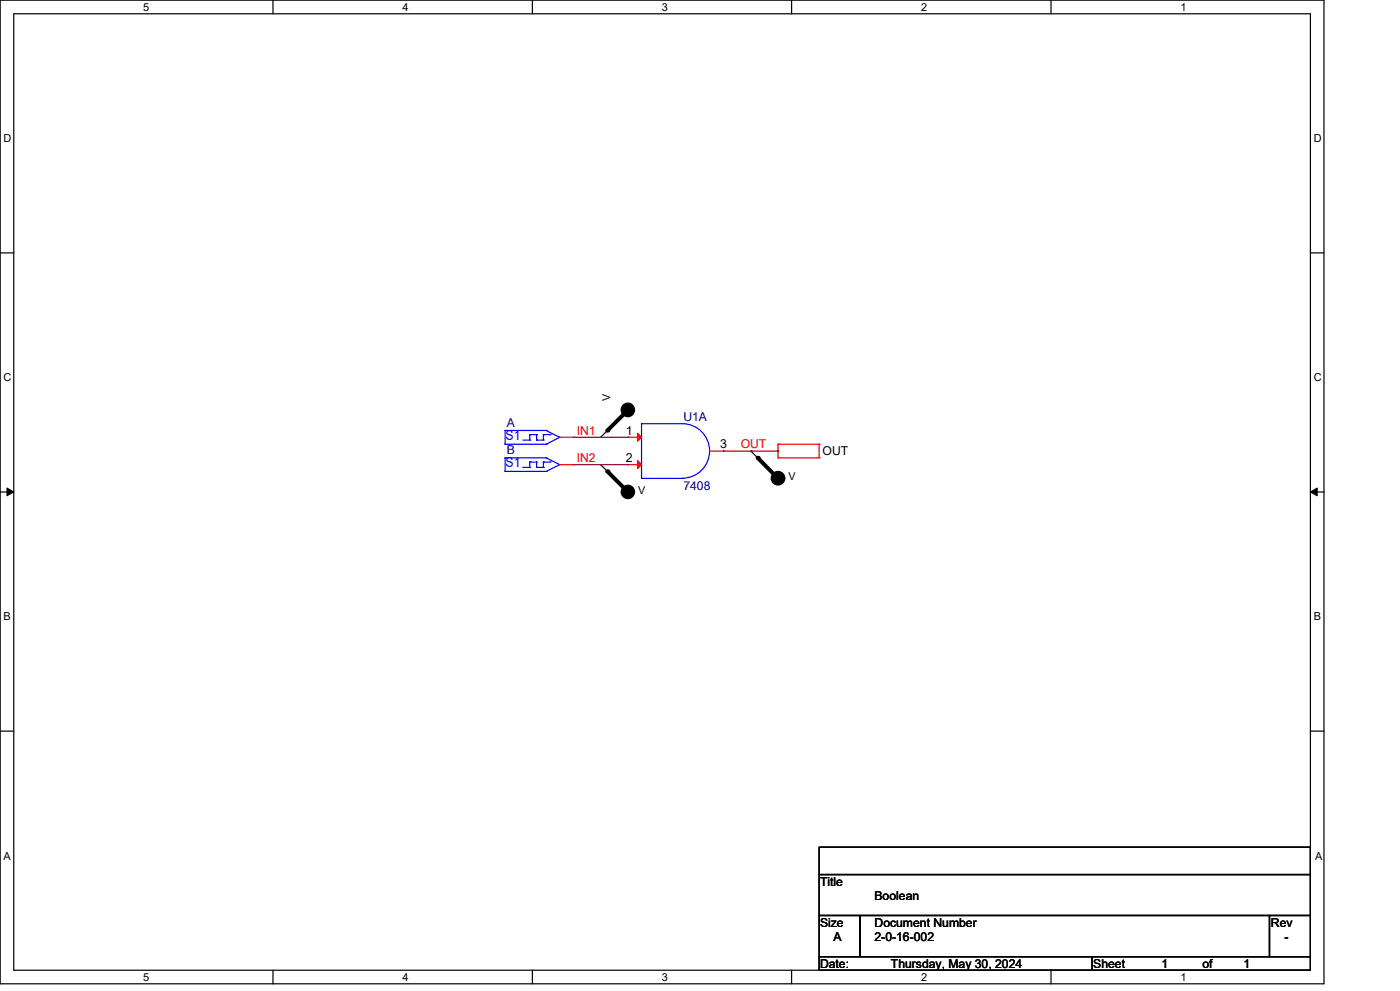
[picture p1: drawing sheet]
<svg xmlns="http://www.w3.org/2000/svg" width="297mm" height="210mm" viewBox="0 0 297 210" stroke-linecap="round" stroke-linejoin="round" font-family="sans-serif">
<g fill="none" stroke="#000" stroke-width=".25">
<path d="M0 0h280.6v208.4h-280.6zM2.9 2.9h274.8v202.6h-274.8zM57.8 0v2.9M112.8 0v2.9M167.8 0v2.9M222.7 0v2.9M0 53.6h2.9M277.7 53.6h2.9M127.3 92.6h.1M127.3 98.4h.1M127.3 98.4l5.8 5.8M133.1 86.9l-5.8 5.7"/>
<path d="M159.1 95.5h.1M159.1 95.5l5.8 5.8M0 104.2h2.9M277.7 104.2h2.9M0 154.9h2.9M277.7 154.9h2.9M173.6 179.4h104.1v5.8h-104.1zM173.6 185.2h104.1v8.7h-104.1zM173.6 193.9h8.7v8.7h-8.7zM182.3 193.9h86.7v8.7h-86.7zM269 193.9h8.7v8.7h-8.7zM57.8 205.5v2.9"/>
<path d="M112.8 205.5v2.9M167.8 205.5v2.9M173.6 202.6h57.8v2.9h-57.8zM222.7 205.5v2.9M231.4 202.6h46.3v2.9h-46.3z"/>
</g>
<path d="M1.5 103.4l1.4 .8-1.4 .8zM277.7 104.2l1.4-.8v1.6z" fill="#000" stroke="#000" stroke-width=".21"/>
<g fill="none" stroke="#f00" stroke-width=".25">
<path d="M118.6 92.6h2.9M118.6 98.4h2.9M121.5 92.6h.1M121.5 98.4h.1M133.1 92.6h.1M133.1 98.4h.1M133.1 92.6h2.9M133.1 98.4h2.9M150.4 95.5h2.9M153.3 95.5h.1M164.9 97h.1M164.9 94.1h.1"/>
<path d="M164.9 94.1h8.7M164.9 97h8.7M164.9 94.1v2.9M173.6 94.1h.1M173.6 97h.1M173.6 94.1v2.9"/>
</g>
<g fill="#000" stroke="#000" stroke-width=".25">
<circle cx="133" cy="86.8" r="1.43"/>
<circle cx="133.1" cy="104.2" r="1.42"/>
<circle cx="164.9" cy="101.3" r="1.44"/>
</g>
<path d="M128.7 99.9l4.4 4.3M133.1 86.9l-4.4 4.3M160.6 97l4.3 4.3" fill="none" stroke="#000" stroke-width=".85"/>
<g fill="#000">
<circle cx="128.7" cy="91.2" r=".42"/>
<circle cx="128.7" cy="99.9" r=".42"/>
<circle cx="160.6" cy="97" r=".42"/>
</g>
<g fill="none" stroke="#00f" stroke-width=".25">
<path d="M107 91.2h.1M107 94.1h.1M107 97h.1M107 99.9h.1M107 94.1h8.7M107 91.2h8.7M107 91.2v2.9M107 97v2.9M107 99.9h8.7M107 97h8.7M110.8 93.2h1.5M110.8 99h1.5"/>
<path d="M112.3 92.1h.1M112.3 93.2h.1M112.3 97.9h.1M112.3 99h.1M112.3 92.1v1.1M112.3 97.9v1.1M112.3 92.1h1.4M112.3 97.9h1.4M113.7 92.1h.1M113.7 93.2h.1M113.7 97.9h.1M113.7 99h.1"/>
<path d="M113.7 93.2h1.4M113.7 92.1v1.1M113.7 97.9v1.1M113.7 99h1.4M115.1 93.2h.1M115.1 92.1h.1M115.1 99h.1M115.1 97.9h.1M115.1 92.1h1.5M115.1 92.1v1.1M115.1 97.9v1.1M115.1 97.9h1.5"/>
<path d="M115.7 94.1h.1M115.7 91.2h.1M115.7 99.9h.1M115.7 97h.1M115.7 91.2l2.9 1.4M115.7 97l2.9 1.4M116.6 92.1h.1M116.6 97.9h.1M118.6 92.6h.1M118.6 98.4h.1M118.6 92.6l-2.9 1.5M118.6 98.4l-2.9 1.5"/>
<path d="M136 89.7h8.7a5.8 5.8 0 0 1 5.7 5.8 5.8 5.8 0 0 1-5.7 5.8M136 89.7h.1M136 89.7v11.6M136 101.3h.1M136 101.3h8.7M144.7 101.3h.1"/>
</g>
<g fill="#f00" stroke="#f00" stroke-width=".25">
<path d="M135.1 91.8l.9 .8-.9 .9z"/>
<path d="M135.1 97.6l.9 .8-.9 .9z"/>
</g>
<path d="M121.5 92.6h11.6M121.5 98.4h11.6M133.1 92.6h.1M133.1 98.4h.1M153.3 95.5h11.6M164.9 95.5h.1" fill="none" stroke="#800040" stroke-width=".25"/>
<g font-size="2.9" fill="#00f">
<text x="107.1" y="93.3">S1</text>
<text x="107.1" y="99">S1</text>
</g>
<g font-size="2.6" fill="#000080">
<text x="144.8" y="89.2">U1A</text>
<text x="107.4" y="90.4">A</text>
<text x="107.4" y="96.2">B</text>
<text x="144.8" y="103.7">7408</text>
</g>
<g font-size="2.6" fill="#f00">
<text x="122.2" y="92.1">IN1</text>
<text x="157" y="95">OUT</text>
<text x="122.2" y="97.9">IN2</text>
</g>
<g font-size="2.6">
<text x="132.6" y="92">1</text>
<text x="152.6" y="95">3</text>
<text x="132.6" y="97.8">2</text>
<text x="174.3" y="96.5">OUT</text>
<text x="173.8" y="187.7">Title</text>
<text x="185.3" y="190.6">Boolean</text>
<text x="173.8" y="196.3">Size</text>
<text x="185.3" y="196.3">Document Number</text>
<text x="269.3" y="196.3">Rev</text>
<text x="176.7" y="199.3">A</text>
<text x="185.3" y="199.3">2-0-16-002</text>
<text x="272.2" y="199.3">-</text>
<text x="173.8" y="205.1">Date:</text>
<text x="188.8" y="205.1">Thursday, May 30, 2024</text>
<text x="231.7" y="205.1">Sheet</text>
<text x="246.2" y="205.1">1</text>
<text x="254.8" y="205.1">of</text>
<text x="263.5" y="205.1">1</text>
</g>
<g font-size="2.3">
<text x="30.4" y="2.2">5</text>
<text x="85.3" y="2.2">4</text>
<text x="140.3" y="2.2">3</text>
<text x="195.2" y="2.2">2</text>
<text x="250.2" y="2.2">1</text>
<text x=".8" y="30.1">D</text>
<text x="278.4" y="30.1">D</text>
<text x=".8" y="80.8">C</text>
<text x="278.4" y="80.8">C</text>
<text x="129.3" y="84.9" transform="rotate(-90 129.3 84.9)">V</text>
<text x="167.1" y="101.7">V</text>
<text x="135.3" y="104.6">V</text>
<text x=".8" y="131.4">B</text>
<text x="278.4" y="131.4">B</text>
<text x=".8" y="182.2">A</text>
<text x="278.7" y="182.2">A</text>
<text x="30.4" y="207.7">5</text>
<text x="85.3" y="207.7">4</text>
<text x="140.3" y="207.7">3</text>
<text x="195.2" y="207.7">2</text>
<text x="250.2" y="207.7">1</text>
</g>
</svg>
